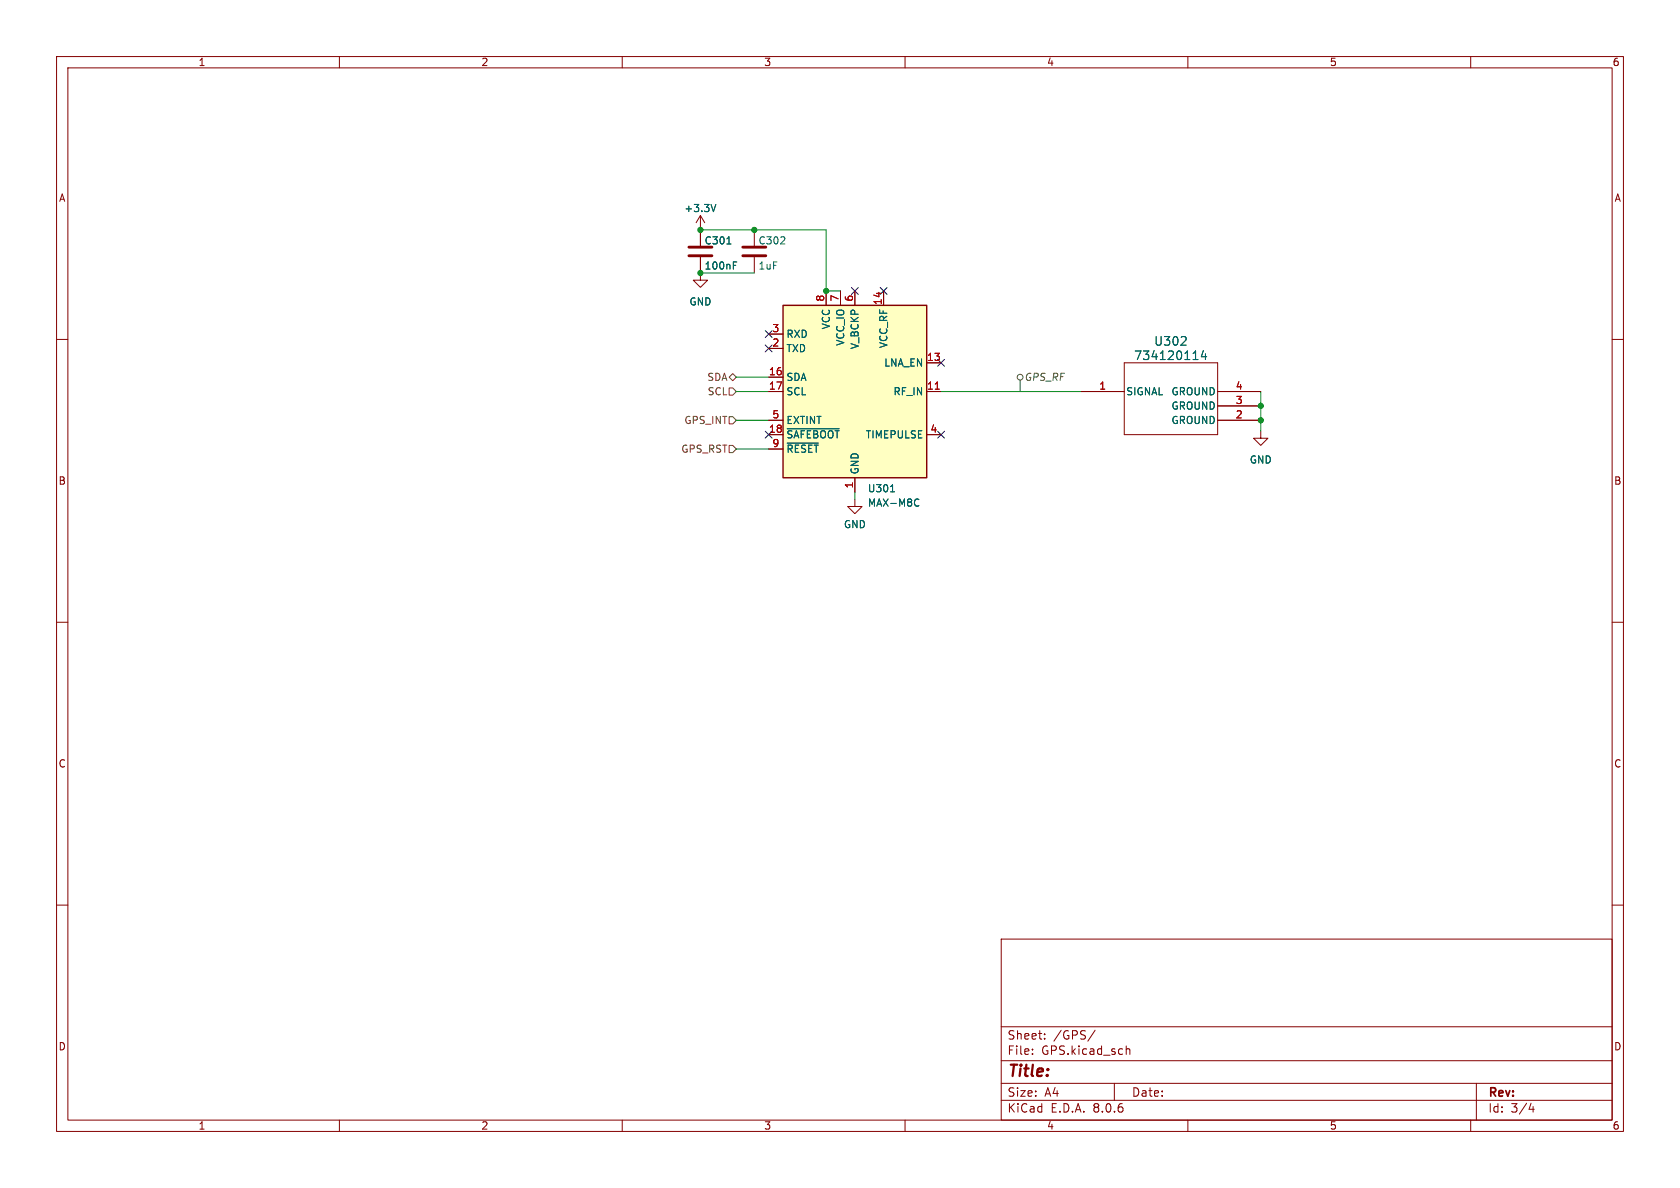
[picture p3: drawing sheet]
(kicad_sch
 (version 20231120)
 (generator "eeschema")
 (generator_version "8.0")
 (paper "A4")
 (lib_symbols
  (symbol "Connectors_RF:734120114"
   (pin_names
    (offset 0.254)) (exclude_from_sim no) (in_bom yes) (on_board yes)
   (property "Reference" "U302" (at 25.4 9.525 0) (effects (font (size 1.524 1.524))))
   (property "Value" "734120114" (at 25.4 6.985 0) (effects (font (size 1.524 1.524))))
   (property "Footprint" "73412-0114_MOL" (at 0 0 0) (effects (font (size 1.27 1.27)
    (italic yes)) (hide yes)))
   (property "Datasheet" "734120114" (at 0 0 0) (effects (font (size 1.27 1.27)
    (italic yes)) (hide yes)))
   (property "Description" "" (at 0 0 0) (effects (font (size 1.27 1.27)) (hide yes)))
   (property "ki_locked" "" (at 0 0 0) (effects (font (size 1.27 1.27))))
   (symbol "734120114_0_1"
    (polyline (pts (xy 7.62 -7.62) (xy 24.13 -7.62)) (stroke (width 0.127) (type default)) (fill (type none)))
    (polyline (pts (xy 7.62 5.08) (xy 7.62 -7.62)) (stroke (width 0.127) (type default)) (fill (type none)))
    (polyline (pts (xy 24.13 -7.62) (xy 24.13 5.08)) (stroke (width 0.127) (type default)) (fill (type none)))
    (polyline (pts (xy 24.13 5.08) (xy 7.62 5.08)) (stroke (width 0.127) (type default)) (fill (type none)))
    (pin bidirectional line (at 0 0 0) (length 7.62) (name "SIGNAL" (effects (font (size 1.27 1.27)))) (number "1" (effects (font (size 1.27 1.27)))))
    (pin power_out line (at 31.75 -5.08 180) (length 7.62) (name "GROUND" (effects (font (size 1.27 1.27)))) (number "2" (effects (font (size 1.27 1.27)))))
    (pin power_out line (at 31.75 -2.54 180) (length 7.62) (name "GROUND" (effects (font (size 1.27 1.27)))) (number "3" (effects (font (size 1.27 1.27)))))
    (pin power_out line (at 31.75 0 180) (length 7.62) (name "GROUND" (effects (font (size 1.27 1.27)))) (number "4" (effects (font (size 1.27 1.27)))))))
  (symbol "Device:C"
   (pin_numbers hide)
   (pin_names
    (offset 0.254)) (exclude_from_sim no) (in_bom yes) (on_board yes)
   (property "Reference" "C" (at 0.635 2.54 0) (effects (font (size 1.27 1.27)) (justify left)))
   (property "Value" "C" (at 0.635 -2.54 0) (effects (font (size 1.27 1.27)) (justify left)))
   (property "Footprint" "" (at 0.9652 -3.81 0) (effects (font (size 1.27 1.27)) (hide yes)))
   (property "Datasheet" "~" (at 0 0 0) (effects (font (size 1.27 1.27)) (hide yes)))
   (property "Description" "Unpolarized capacitor" (at 0 0 0) (effects (font (size 1.27 1.27)) (hide yes)))
   (symbol "C_0_1"
    (polyline (pts (xy -2.032 -0.762) (xy 2.032 -0.762)) (stroke (width 0.508) (type default)) (fill (type none)))
    (polyline (pts (xy -2.032 0.762) (xy 2.032 0.762)) (stroke (width 0.508) (type default)) (fill (type none))))
   (symbol "C_1_1"
    (pin passive line (at 0 3.81 270) (length 2.794) (name "~" (effects (font (size 1.27 1.27)))) (number "1" (effects (font (size 1.27 1.27)))))
    (pin passive line (at 0 -3.81 90) (length 2.794) (name "~" (effects (font (size 1.27 1.27)))) (number "2" (effects (font (size 1.27 1.27)))))))
  (symbol "RF_GPS:MAX-M8C" (exclude_from_sim no) (in_bom yes) (on_board yes)
   (property "Reference" "U" (at -10.16 16.51 0) (effects (font (size 1.27 1.27))))
   (property "Value" "MAX-M8C" (at 11.43 16.51 0) (effects (font (size 1.27 1.27))))
   (property "Footprint" "RF_GPS:ublox_MAX" (at 10.16 -16.51 0) (effects (font (size 1.27 1.27)) (hide yes)))
   (property "Datasheet" "https://www.u-blox.com/sites/default/files/MAX-M8-FW3_DataSheet_%28UBX-15031506%29.pdf" (at 0 0 0) (effects (font (size 1.27 1.27)) (hide yes)))
   (property "Description" "GNSS Module MAX M8, VCC 1.65V to 3.6V" (at 0 0 0) (effects (font (size 1.27 1.27)) (hide yes)))
   (symbol "MAX-M8C_0_1"
    (rectangle (start 12.7 15.24) (end -12.7 -15.24) (stroke (width 0.254) (type default)) (fill (type background))))
   (symbol "MAX-M8C_1_1"
    (pin power_in line (at 0 -17.78 90) (length 2.54) (name "GND" (effects (font (size 1.27 1.27)))) (number "1" (effects (font (size 1.27 1.27)))))
    (pin passive line (at 0 -17.78 90) (length 2.54) hide (name "GND" (effects (font (size 1.27 1.27)))) (number "10" (effects (font (size 1.27 1.27)))))
    (pin input line (at 15.24 0 180) (length 2.54) (name "RF_IN" (effects (font (size 1.27 1.27)))) (number "11" (effects (font (size 1.27 1.27)))))
    (pin passive line (at 0 -17.78 90) (length 2.54) hide (name "GND" (effects (font (size 1.27 1.27)))) (number "12" (effects (font (size 1.27 1.27)))))
    (pin output line (at 15.24 5.08 180) (length 2.54) (name "LNA_EN" (effects (font (size 1.27 1.27)))) (number "13" (effects (font (size 1.27 1.27)))))
    (pin power_out line (at 5.08 17.78 270) (length 2.54) (name "VCC_RF" (effects (font (size 1.27 1.27)))) (number "14" (effects (font (size 1.27 1.27)))))
    (pin no_connect line (at 12.7 -5.08 180) (length 2.54) hide (name "Reserved" (effects (font (size 1.27 1.27)))) (number "15" (effects (font (size 1.27 1.27)))))
    (pin bidirectional line (at -15.24 2.54 0) (length 2.54) (name "SDA" (effects (font (size 1.27 1.27)))) (number "16" (effects (font (size 1.27 1.27)))))
    (pin input line (at -15.24 0 0) (length 2.54) (name "SCL" (effects (font (size 1.27 1.27)))) (number "17" (effects (font (size 1.27 1.27)))))
    (pin input line (at -15.24 -7.62 0) (length 2.54) (name "~{SAFEBOOT}" (effects (font (size 1.27 1.27)))) (number "18" (effects (font (size 1.27 1.27)))))
    (pin output line (at -15.24 7.62 0) (length 2.54) (name "TXD" (effects (font (size 1.27 1.27)))) (number "2" (effects (font (size 1.27 1.27)))))
    (pin input line (at -15.24 10.16 0) (length 2.54) (name "RXD" (effects (font (size 1.27 1.27)))) (number "3" (effects (font (size 1.27 1.27)))))
    (pin output line (at 15.24 -7.62 180) (length 2.54) (name "TIMEPULSE" (effects (font (size 1.27 1.27)))) (number "4" (effects (font (size 1.27 1.27)))))
    (pin input line (at -15.24 -5.08 0) (length 2.54) (name "EXTINT" (effects (font (size 1.27 1.27)))) (number "5" (effects (font (size 1.27 1.27)))))
    (pin power_in line (at 0 17.78 270) (length 2.54) (name "V_BCKP" (effects (font (size 1.27 1.27)))) (number "6" (effects (font (size 1.27 1.27)))))
    (pin power_in line (at -2.54 17.78 270) (length 2.54) (name "VCC_IO" (effects (font (size 1.27 1.27)))) (number "7" (effects (font (size 1.27 1.27)))))
    (pin power_in line (at -5.08 17.78 270) (length 2.54) (name "VCC" (effects (font (size 1.27 1.27)))) (number "8" (effects (font (size 1.27 1.27)))))
    (pin input line (at -15.24 -10.16 0) (length 2.54) (name "~{RESET}" (effects (font (size 1.27 1.27)))) (number "9" (effects (font (size 1.27 1.27)))))))
  (symbol "power:+3.3V"
   (power)
   (pin_names
    (offset 0)) (exclude_from_sim no) (in_bom yes) (on_board yes)
   (property "Reference" "#PWR" (at 0 -3.81 0) (effects (font (size 1.27 1.27)) (hide yes)))
   (property "Value" "+3.3V" (at 0 3.556 0) (effects (font (size 1.27 1.27))))
   (property "Footprint" "" (at 0 0 0) (effects (font (size 1.27 1.27)) (hide yes)))
   (property "Datasheet" "" (at 0 0 0) (effects (font (size 1.27 1.27)) (hide yes)))
   (property "Description" "Power symbol creates a global label with name \"+3.3V\"" (at 0 0 0) (effects (font (size 1.27 1.27)) (hide yes)))
   (symbol "+3.3V_0_1"
    (polyline (pts (xy -0.762 1.27) (xy 0 2.54)) (stroke (width 0) (type default)) (fill (type none)))
    (polyline (pts (xy 0 0) (xy 0 2.54)) (stroke (width 0) (type default)) (fill (type none)))
    (polyline (pts (xy 0 2.54) (xy 0.762 1.27)) (stroke (width 0) (type default)) (fill (type none))))
   (symbol "+3.3V_1_1"
    (pin power_in line (at 0 0 90) (length 0) hide (name "+3.3V" (effects (font (size 1.27 1.27)))) (number "1" (effects (font (size 1.27 1.27)))))))
  (symbol "power:GND"
   (power)
   (pin_names
    (offset 0)) (exclude_from_sim no) (in_bom yes) (on_board yes)
   (property "Reference" "#PWR" (at 0 -6.35 0) (effects (font (size 1.27 1.27)) (hide yes)))
   (property "Value" "GND" (at 0 -3.81 0) (effects (font (size 1.27 1.27))))
   (property "Footprint" "" (at 0 0 0) (effects (font (size 1.27 1.27)) (hide yes)))
   (property "Datasheet" "" (at 0 0 0) (effects (font (size 1.27 1.27)) (hide yes)))
   (property "Description" "Power symbol creates a global label with name \"GND\" , ground" (at 0 0 0) (effects (font (size 1.27 1.27)) (hide yes)))
   (symbol "GND_0_1"
    (polyline (pts (xy 0 0) (xy 0 -1.27) (xy 1.27 -1.27) (xy 0 -2.54) (xy -1.27 -1.27) (xy 0 -1.27)) (stroke (width 0) (type default)) (fill (type none))))
   (symbol "GND_1_1"
    (pin power_in line (at 0 0 270) (length 0) hide (name "GND" (effects (font (size 1.27 1.27)))) (number "1" (effects (font (size 1.27 1.27))))))))
 (junction
  (at 133.35 40.64)
  (diameter 0)
  (color 0 0 0 0))
 (junction
  (at 123.825 48.26)
  (diameter 0)
  (color 0 0 0 0))
 (junction
  (at 146.05 51.435)
  (diameter 0)
  (color 0 0 0 0))
 (junction
  (at 222.885 74.295)
  (diameter 0)
  (color 0 0 0 0))
 (junction
  (at 123.825 40.64)
  (diameter 0)
  (color 0 0 0 0))
 (junction
  (at 222.885 71.755)
  (diameter 0)
  (color 0 0 0 0))
 (no_connect
  (at 135.89 76.835))
 (no_connect
  (at 166.37 64.135))
 (no_connect
  (at 151.13 51.435))
 (no_connect
  (at 156.21 51.435))
 (no_connect
  (at 135.89 61.595))
 (no_connect
  (at 166.37 76.835))
 (no_connect
  (at 135.89 59.055))
 (wire
  (pts (xy 133.35 40.64) (xy 123.825 40.64))
  (stroke (width 0) (type default)))
 (wire
  (pts (xy 130.175 66.675) (xy 135.89 66.675))
  (stroke (width 0) (type default)))
 (wire
  (pts (xy 130.175 74.295) (xy 135.89 74.295))
  (stroke (width 0) (type default)))
 (wire
  (pts (xy 130.175 79.375) (xy 135.89 79.375))
  (stroke (width 0) (type default)))
 (wire
  (pts (xy 222.885 74.295) (xy 222.885 76.2))
  (stroke (width 0) (type default)))
 (wire
  (pts (xy 146.05 40.64) (xy 133.35 40.64))
  (stroke (width 0) (type default)))
 (wire
  (pts (xy 151.13 88.265) (xy 151.13 86.995))
  (stroke (width 0) (type default)))
 (wire
  (pts (xy 123.825 48.26) (xy 133.35 48.26))
  (stroke (width 0) (type default)))
 (wire
  (pts (xy 166.37 69.215) (xy 191.135 69.215))
  (stroke (width 0) (type default)))
 (wire
  (pts (xy 146.05 40.64) (xy 146.05 51.435))
  (stroke (width 0) (type default)))
 (wire
  (pts (xy 222.885 71.755) (xy 222.885 74.295))
  (stroke (width 0) (type default)))
 (wire
  (pts (xy 146.05 51.435) (xy 148.59 51.435))
  (stroke (width 0) (type default)))
 (wire
  (pts (xy 130.175 69.215) (xy 135.89 69.215))
  (stroke (width 0) (type default)))
 (wire
  (pts (xy 222.885 69.215) (xy 222.885 71.755))
  (stroke (width 0) (type default)))
 (hierarchical_label "GPS_INT"
  (shape input)
  (at 130.175 74.295 180)
  (fields_autoplaced yes)
  (effects (font (size 1.27 1.27)) (justify right)))
 (hierarchical_label "GPS_RST"
  (shape input)
  (at 130.175 79.375 180)
  (fields_autoplaced yes)
  (effects (font (size 1.27 1.27)) (justify right)))
 (hierarchical_label "SDA"
  (shape bidirectional)
  (at 130.175 66.675 180)
  (fields_autoplaced yes)
  (effects (font (size 1.27 1.27)) (justify right)))
 (hierarchical_label "SCL"
  (shape input)
  (at 130.175 69.215 180)
  (fields_autoplaced yes)
  (effects (font (size 1.27 1.27)) (justify right)))
 (netclass_flag ""
  (length 2.54)
  (shape round)
  (at 180.34 69.215 0)
  (fields_autoplaced yes)
  (effects (font (size 1.27 1.27)) (justify left bottom))
  (property "Netclass" "GPS_RF" (at 181.0385 66.675 0) (effects (font (size 1.27 1.27)
    (italic yes)) (justify left))))
 (symbol
  (lib_id "Connectors_RF:734120114")
  (at 191.135 69.215 0)
  (unit 1)
  (exclude_from_sim no)
  (in_bom yes)
  (on_board yes)
  (dnp no)
  (property "Reference" "U302" (at 207.01 60.325 0) (effects (font (size 1.524 1.524))))
  (property "Value" "734120114" (at 207.01 62.865 0) (effects (font (size 1.524 1.524))))
  (property "Footprint" "Connector_RF:73412-0114_MOL" (at 191.135 69.215 0) (effects (font (size 1.27 1.27)
    (italic yes)) (hide yes)))
  (property "Datasheet" "734120114" (at 191.135 69.215 0) (effects (font (size 1.27 1.27)
    (italic yes)) (hide yes)))
  (property "Description" "" (at 191.135 69.215 0) (effects (font (size 1.27 1.27)) (hide yes)))
  (pin "1")
  (pin "2")
  (pin "3")
  (pin "4"))
 (symbol
  (lib_id "Device:C")
  (at 123.825 44.45 0)
  (unit 1)
  (exclude_from_sim no)
  (in_bom yes)
  (on_board yes)
  (dnp no)
  (property "Reference" "C301" (at 124.46 42.545 0) (effects (font (size 1.27 1.27)) (justify left)))
  (property "Value" "100nF" (at 124.46 46.99 0) (effects (font (size 1.27 1.27)) (justify left)))
  (property "Footprint" "Capacitor_SMD:C_0603_1608Metric" (at 124.7902 48.26 0) (effects (font (size 1.27 1.27)) (hide yes)))
  (property "Datasheet" "~" (at 123.825 44.45 0) (effects (font (size 1.27 1.27)) (hide yes)))
  (property "Description" "" (at 123.825 44.45 0) (effects (font (size 1.27 1.27)) (hide yes)))
  (pin "1")
  (pin "2"))
 (symbol
  (lib_id "Device:C")
  (at 133.35 44.45 0)
  (unit 1)
  (exclude_from_sim no)
  (in_bom yes)
  (on_board yes)
  (dnp no)
  (property "Reference" "C302" (at 133.985 42.545 0) (effects (font (size 1.27 1.27)) (justify left)))
  (property "Value" "1uF" (at 133.985 46.99 0) (effects (font (size 1.27 1.27)) (justify left)))
  (property "Footprint" "Capacitor_SMD:C_0603_1608Metric" (at 134.3152 48.26 0) (effects (font (size 1.27 1.27)) (hide yes)))
  (property "Datasheet" "~" (at 133.35 44.45 0) (effects (font (size 1.27 1.27)) (hide yes)))
  (property "Description" "" (at 133.35 44.45 0) (effects (font (size 1.27 1.27)) (hide yes)))
  (pin "1")
  (pin "2"))
 (symbol
  (lib_id "power:GND")
  (at 151.13 88.265 0)
  (unit 1)
  (exclude_from_sim no)
  (in_bom yes)
  (on_board yes)
  (dnp no)
  (fields_autoplaced yes)
  (property "Reference" "#PWR0301" (at 151.13 94.615 0) (effects (font (size 1.27 1.27)) (hide yes)))
  (property "Value" "GND" (at 151.13 92.71 0) (effects (font (size 1.27 1.27))))
  (property "Footprint" "" (at 151.13 88.265 0) (effects (font (size 1.27 1.27)) (hide yes)))
  (property "Datasheet" "" (at 151.13 88.265 0) (effects (font (size 1.27 1.27)) (hide yes)))
  (property "Description" "" (at 151.13 88.265 0) (effects (font (size 1.27 1.27)) (hide yes)))
  (pin "1"))
 (symbol
  (lib_id "power:GND")
  (at 123.825 48.26 0)
  (unit 1)
  (exclude_from_sim no)
  (in_bom yes)
  (on_board yes)
  (dnp no)
  (fields_autoplaced yes)
  (property "Reference" "#PWR0302" (at 123.825 54.61 0) (effects (font (size 1.27 1.27)) (hide yes)))
  (property "Value" "GND" (at 123.825 53.34 0) (effects (font (size 1.27 1.27))))
  (property "Footprint" "" (at 123.825 48.26 0) (effects (font (size 1.27 1.27)) (hide yes)))
  (property "Datasheet" "" (at 123.825 48.26 0) (effects (font (size 1.27 1.27)) (hide yes)))
  (property "Description" "" (at 123.825 48.26 0) (effects (font (size 1.27 1.27)) (hide yes)))
  (pin "1"))
 (symbol
  (lib_id "power:+3.3V")
  (at 123.825 40.64 0)
  (unit 1)
  (exclude_from_sim no)
  (in_bom yes)
  (on_board yes)
  (dnp no)
  (property "Reference" "#PWR0303" (at 123.825 44.45 0) (effects (font (size 1.27 1.27)) (hide yes)))
  (property "Value" "+3.3V" (at 123.825 36.83 0) (effects (font (size 1.27 1.27))))
  (property "Footprint" "" (at 123.825 40.64 0) (effects (font (size 1.27 1.27)) (hide yes)))
  (property "Datasheet" "" (at 123.825 40.64 0) (effects (font (size 1.27 1.27)) (hide yes)))
  (property "Description" "" (at 123.825 40.64 0) (effects (font (size 1.27 1.27)) (hide yes)))
  (pin "1"))
 (symbol
  (lib_id "power:GND")
  (at 222.885 76.2 0)
  (unit 1)
  (exclude_from_sim no)
  (in_bom yes)
  (on_board yes)
  (dnp no)
  (fields_autoplaced yes)
  (property "Reference" "#PWR0304" (at 222.885 82.55 0) (effects (font (size 1.27 1.27)) (hide yes)))
  (property "Value" "GND" (at 222.885 81.28 0) (effects (font (size 1.27 1.27))))
  (property "Footprint" "" (at 222.885 76.2 0) (effects (font (size 1.27 1.27)) (hide yes)))
  (property "Datasheet" "" (at 222.885 76.2 0) (effects (font (size 1.27 1.27)) (hide yes)))
  (property "Description" "" (at 222.885 76.2 0) (effects (font (size 1.27 1.27)) (hide yes)))
  (pin "1"))
 (symbol
  (lib_id "RF_GPS:MAX-M8C")
  (at 151.13 69.215 0)
  (unit 1)
  (exclude_from_sim no)
  (in_bom yes)
  (on_board yes)
  (dnp no)
  (fields_autoplaced yes)
  (property "Reference" "U301" (at 153.3241 86.36 0) (effects (font (size 1.27 1.27)) (justify left)))
  (property "Value" "MAX-M8C" (at 153.3241 88.9 0) (effects (font (size 1.27 1.27)) (justify left)))
  (property "Footprint" "RF_GPS:ublox_MAX" (at 161.29 85.725 0) (effects (font (size 1.27 1.27)) (hide yes)))
  (property "Datasheet" "https://www.u-blox.com/sites/default/files/MAX-M8-FW3_DataSheet_%28UBX-15031506%29.pdf" (at 151.13 69.215 0) (effects (font (size 1.27 1.27)) (hide yes)))
  (property "Description" "" (at 151.13 69.215 0) (effects (font (size 1.27 1.27)) (hide yes)))
  (pin "1")
  (pin "10")
  (pin "11")
  (pin "12")
  (pin "13")
  (pin "14")
  (pin "15")
  (pin "16")
  (pin "17")
  (pin "18")
  (pin "2")
  (pin "3")
  (pin "4")
  (pin "5")
  (pin "6")
  (pin "7")
  (pin "8")
  (pin "9")))
